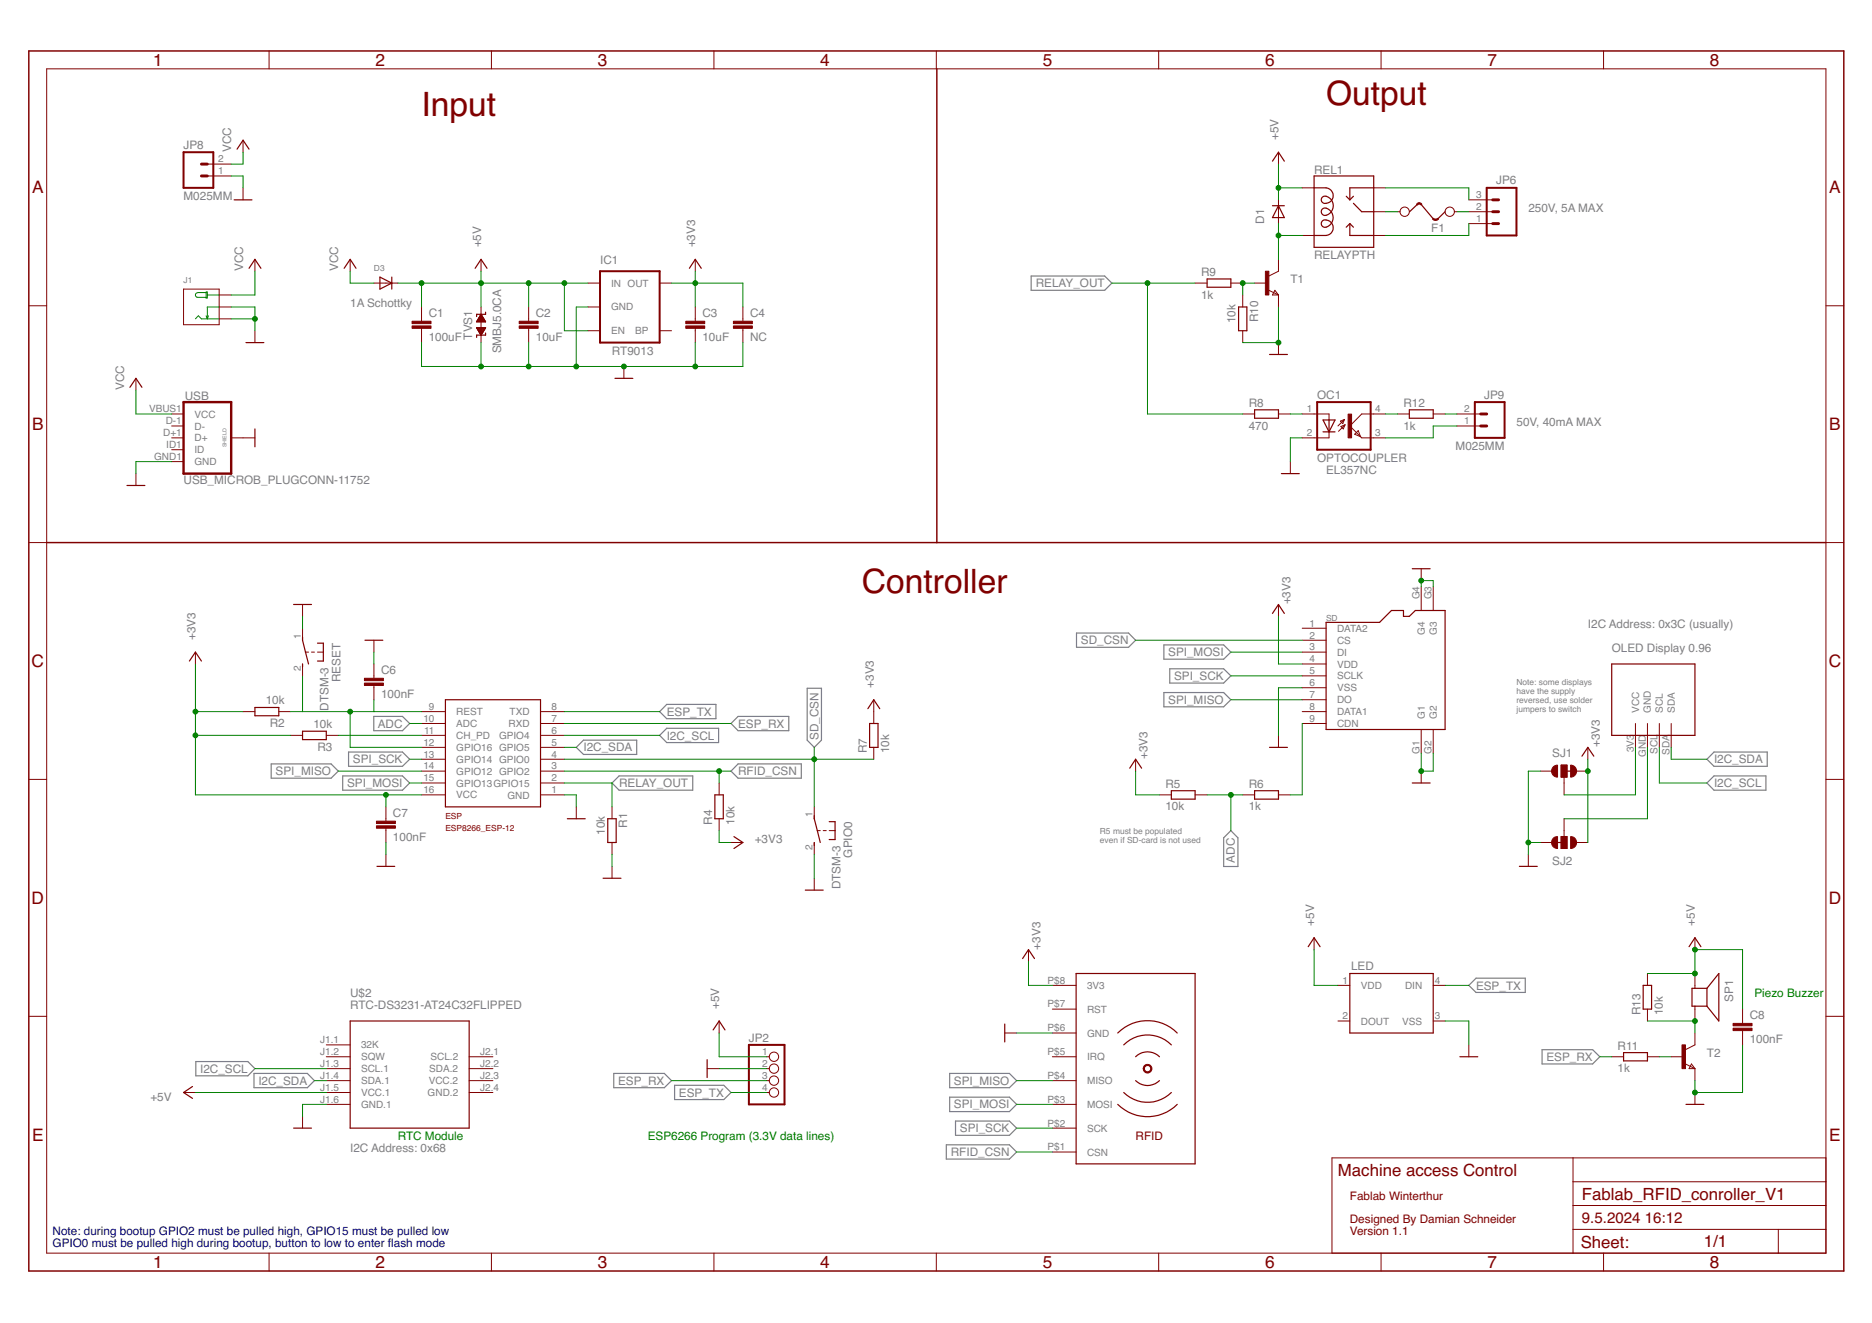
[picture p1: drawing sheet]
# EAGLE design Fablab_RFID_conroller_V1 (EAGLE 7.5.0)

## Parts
C1  100uF  C-EUC1206  [C1206]
C2  10uF  C-EUC0805  [C0805]
C3  10uF  C-EUC0805  [C0805]
C4  NC  C-EUC1206  [C1206]
C6  100nF  C-EUC0603  [C0603]
C7  100nF  C-EUC0603  [C0603]
C8  100nF  C-EUC0603  [C0603]
D1  DIODE-MINIMELF  [MINIMELF]
D3  DIODESMA  [SMADIODE]
ESP  ESP8266_ESP-12  [ESP8266-ESP12]
F1  FUSE  [FUSE]
GPIO0  DTSM-3  [DTSM-3]
IC1  V_REG_LDOSMD  [SOT23-5]
J1  JACK-DC-3P-3410020P1  [PW-3P-2.1]
JP2  HEADER-1X476MIL  [1X04_ROUND_76]
JP6  M03-SCREW-5MM  [SCREWTERMINAL-5MM-3]
JP8  M025MM  [SCREWTERMINAL-5MM-2]
JP9  M025MM  [SCREWTERMINAL-5MM-2]
LED  WS2812B  [WS2812B]
OC1  OPTOCOUPLER  [SOP04]
OLED  OLED_0.96_I2CNOHOLES  [OLED_0.96_I2C_NOHOLES]
R1  10k  R-EU_R0603  [R0603]
R2  10k  R-EU_R0603  [R0603]
R3  10k  R-EU_R0603  [R0603]
R4  10k  R-EU_R0603  [R0603]
R5  10k  R-EU_R0603  [R0603]
R6  1k  R-EU_R0603  [R0603]
R7  10k  R-EU_R0603  [R0603]
R8  470  R-EU_R0603  [R0603]
R9  1k  R-EU_R0603  [R0603]
R10  10k  R-EU_R0603  [R0603]
R11  1k  R-EU_R0603  [R0603]
R12  1k  R-EU_R0805  [R0805]
R13  10k  R-EU_R0603  [R0603]
REL1  RELAYPTH  [SRD-05VDC-SL-C]
RESET  DTSM-3  [DTSM-3]
RFID  RFID_MODULE_RC522  [RFID-RC522-MODULE]
SD  MICRO-SDCARD-CONNECTOR-3300060P1  [9P-SMD-W-RING]
SJ1  JUMPER-PAD-3-2OF3_NC_BY_TRACE_LARGE  [PAD-JUMPER-3-2OF3_NC_BY_TRACE_YES_SILK_LARGE]
SJ2  JUMPER-PAD-3-2OF3_NC_BY_TRACE_LARGE  [PAD-JUMPER-3-2OF3_NC_BY_TRACE_YES_SILK_LARGE]
SP1  SPEAKER/AL60P  [AL60P]
T1  NPNSOT23  [SOT-23]
T2  NPNSOT23  [SOT-23]
TVS1  TVS-SMBJ  [SMBJ]
U$2  RTC-DS3231-AT24C32FLIPPED  [RTC-DS3231_FLIPPED]
USB  USB_MICROB_PLUGCONN-11752  [USB-B-MICRO-SMD_V03]

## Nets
!SDCARD_DETECT: R6.2 SD.9(CDN)
+3V3: C3.1 C4.1 C7.1 ESP.16(VCC) IC1.5(OUT) R2.2 R3.2 R4.1 R5.1 R7.2 RFID.P$8(3V3) SD.4(VDD) SJ1.3 SJ2.1
+5V: C1.1 C2.1 C8.1 D1.C D3.C IC1.1(IN) IC1.3(EN) JP2.1 LED.1(VDD) R13.2 REL1.COIL1 SP1.1(+) TVS1.C U$2.J1.5(VCC.1)
ADC: ESP.10(ADC) R5.2 R6.1
CHPD: ESP.11(CH_PD) R3.1
ESP_RX: ESP.7(RXD) JP2.3 R11.1
ESP_TX: ESP.8(TXD) JP2.4 LED.4(DIN)
GND: C1.2 C2.2 C3.2 C4.2 C6.1 C7.2 C8.2 ESP.1(GND) GPIO0.2 IC1.2(GND) J1.-1(-) J1.-2(CDN) JP2.2 JP8.1 LED.3(VSS) OC1.2(C) R1.2 R10.2 RESET.1 RFID.P$6(GND) SD.6(VSS) SD.G1 SD.G2 SD.G3 SD.G4 SJ1.1 SJ2.3 T1.2(E) T2.2(E) TVS1.A U$2.J1.6(GND.1) USB.GND1(GND) USB.SHIELD1(SHIELD) USB.SHIELD2(SHIELD) USB.SHIELD3(SHIELD)
I2C_SCL: ESP.6(GPIO4) OLED.SCL U$2.J1.3(SCL.1)
I2C_SDA: ESP.5(GPIO5) OLED.SDA U$2.J1.4(SDA.1)
N$1: JP9.2 R12.2
N$2: OLED.3V3(VCC) SJ1.2
N$3: OLED.GND SJ2.2
N$4: R9.2 R10.1 T1.3(B)
N$6: D1.A REL1.COIL0 T1.1(C)
N$8: R13.1 SP1.2(-) T2.1(C)
N$11: R11.2 T2.3(B)
N$12: F1.1 JP6.2
N$13: JP6.1 REL1.SW_NO(SWOPEN)
N$14: F1.2 REL1.SWCOMMON
N$15: JP6.3 REL1.SW_NC(SWCLOSE)
N$16: OC1.1(A) R8.2
N$17: OC1.4(COL) R12.1
N$18: JP9.1 OC1.3(EMIT)
RELAY_OUT: ESP.2(GPIO15) R1.1 R8.1 R9.1
RESET: C6.2 ESP.9(REST) ESP.12(GPIO16) R2.1 RESET.2
RFID_CSN: ESP.3(GPIO2) R4.2 RFID.P$1(CSN)
SD_CSN: ESP.4(GPIO0) GPIO0.1 R7.1 SD.2(CS)
SPI_MISO: ESP.14(GPIO12) RFID.P$4(MISO) SD.7(DO)
SPI_MOSI: ESP.15(GPIO13) RFID.P$3(MOSI) SD.3(DI)
SPI_SCK: ESP.13(GPIO14) RFID.P$2(SCK) SD.5(SCLK)
VCC: D3.A J1.+ JP8.2 USB.VBUS1(VCC)
Unconnected: IC1.4(BP) LED.2(DOUT) RFID.P$5(IRQ) RFID.P$7(RST) SD.1(DATA2) SD.8(DATA1) U$2.J1.1(32K) U$2.J1.2(SQW) U$2.J2.1(SCL.2) U$2.J2.2(SDA.2) USB.D+1(D+) USB.D-1(D-) USB.ID1(ID)

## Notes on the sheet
- Output
- Input
- 250V, 5A MAX
- 1A Schottky
- SMBJ5.0CA | RT9013
- 50V, 40mA MAX
- EL357NC
- Controller
- I2C Address: 0x3C (usually)
- OLED Display 0.96
- Note: some displays 
  have the supply 
  reversed, use solder
  jumpers to switch
- R5 must be populated
  even if SD-card is not used
- Piezo Buzzer
- RTC Module | ESP6266 Program (3.3V data lines)
- I2C Address: 0x68
- Machine access Control
- Fablab Winterthur
- Designed By Damian Schneider
- Version 1.1
- Note: during bootup GPIO2 must be pulled high, GPIO15 must be pulled low
  GPIO0 must be pulled high during bootup, button to low to enter flash mode

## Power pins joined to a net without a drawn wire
GND.2: U$2.J2.4(GND.2)
VCC.2: U$2.J2.3(VCC.2)

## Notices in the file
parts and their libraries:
SparkFun-LED: Licensing: Creative Commons ShareAlike 4.0 International - https://creativecommons.org/licenses/by-sa/4.0
microbuilder: This work is placed in the public domain, and may be freely used for commercial and non-commercial work with the following conditions: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
